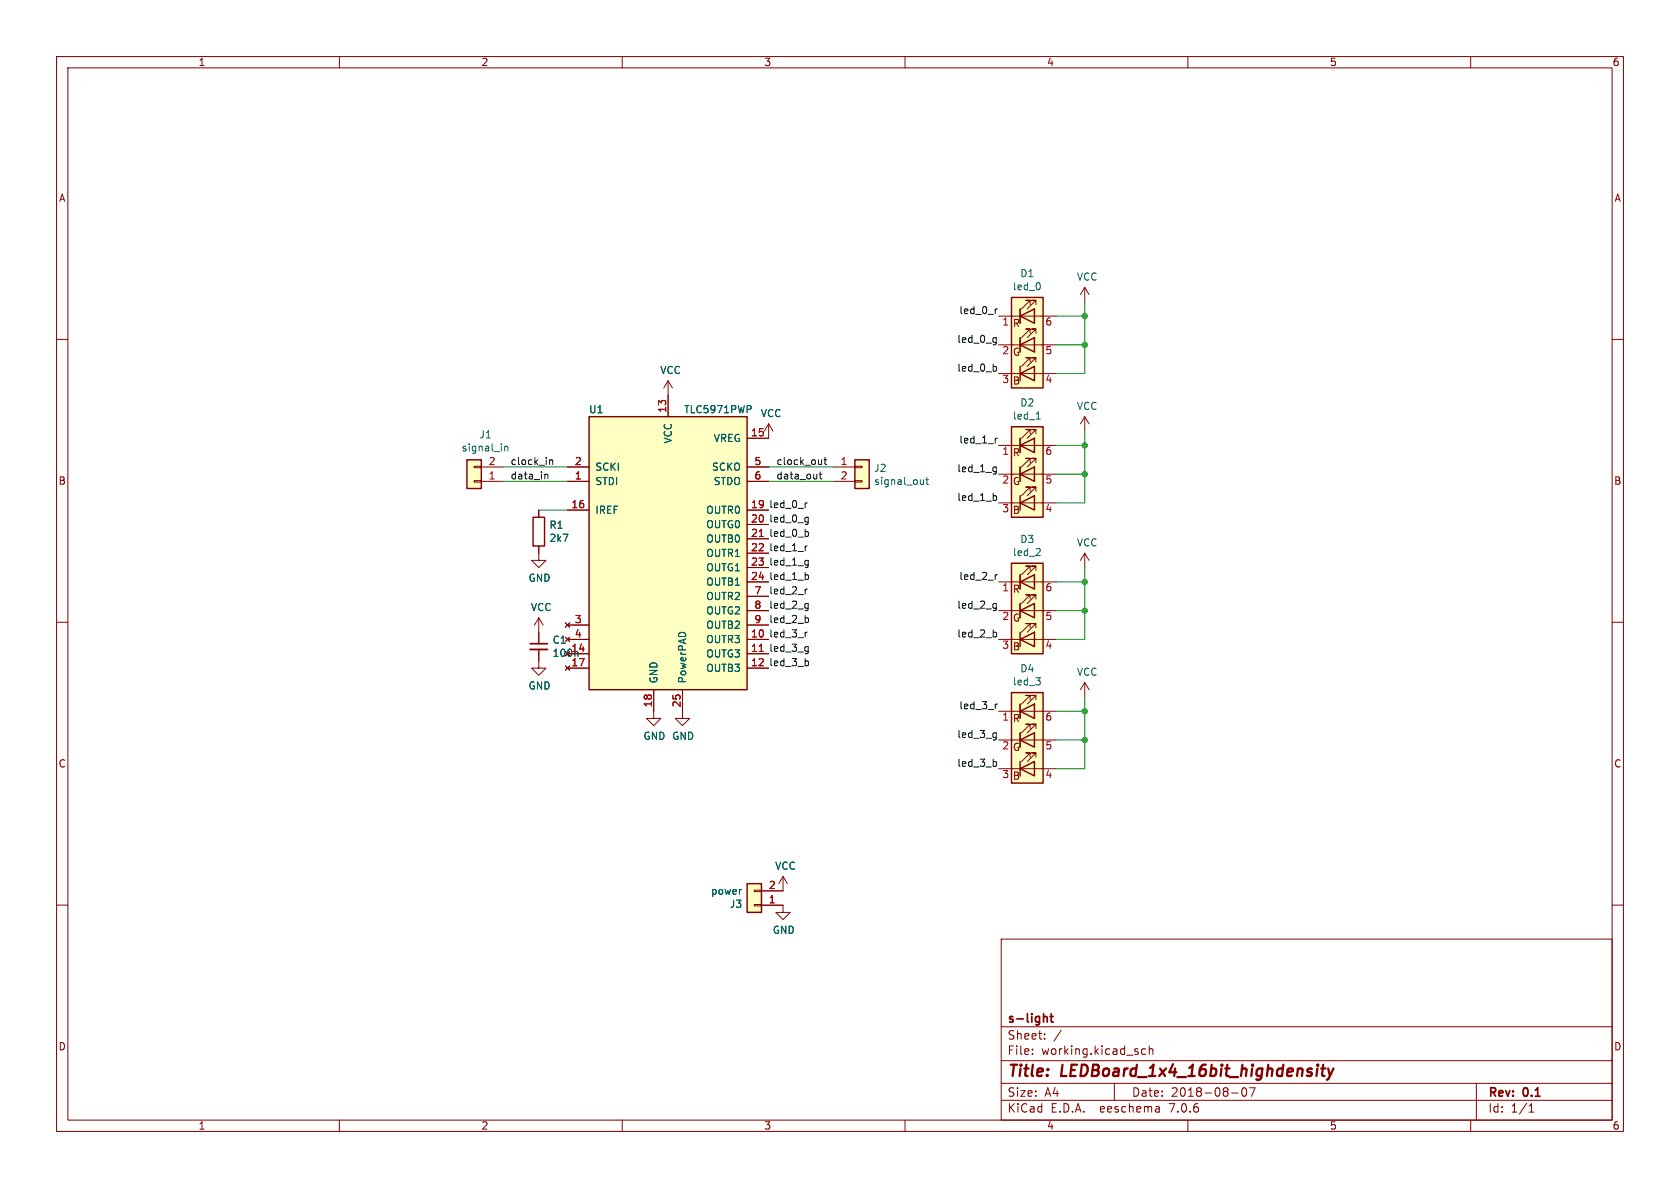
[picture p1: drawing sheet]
(kicad_sch (version 20230121) (generator eeschema)

 (paper "A4")

 (title_block
  (title "LEDBoard_1x4_16bit_highdensity")
  (date "2018-08-07")
  (rev "0.1")
  (company "s-light"))

 (lib_symbols
  (symbol "Connector_Generic:Conn_01x02" (pin_names (offset 1.016) hide) (in_bom yes) (on_board yes)
   (property "Reference" "J" (at 0 2.54 0) (effects (font (size 1.27 1.27))))
   (property "Value" "Conn_01x02" (at 0 -5.08 0) (effects (font (size 1.27 1.27))))
   (property "Footprint" "" (at 0 0 0) (effects (font (size 1.27 1.27)) hide))
   (property "Datasheet" "~" (at 0 0 0) (effects (font (size 1.27 1.27)) hide))
   (symbol "Conn_01x02_1_1"
    (rectangle (start -1.27 -2.413) (end 0 -2.667) (stroke (width 0.1524) (type default)) (fill (type none)))
    (rectangle (start -1.27 0.127) (end 0 -0.127) (stroke (width 0.1524) (type default)) (fill (type none)))
    (rectangle (start -1.27 1.27) (end 1.27 -3.81) (stroke (width 0.254) (type default)) (fill (type background)))
    (pin passive line (at -5.08 0 0) (length 3.81) (name "Pin_1" (effects (font (size 1.27 1.27)))) (number "1" (effects (font (size 1.27 1.27)))))
    (pin passive line (at -5.08 -2.54 0) (length 3.81) (name "Pin_2" (effects (font (size 1.27 1.27)))) (number "2" (effects (font (size 1.27 1.27)))))))
  (symbol "Device:C_Small" (pin_numbers hide) (pin_names (offset 0.254) hide) (in_bom yes) (on_board yes)
   (property "Reference" "C" (at 0.254 1.778 0) (effects (font (size 1.27 1.27)) (justify left)))
   (property "Value" "C_Small" (at 0.254 -2.032 0) (effects (font (size 1.27 1.27)) (justify left)))
   (property "Footprint" "" (at 0 0 0) (effects (font (size 1.27 1.27)) hide))
   (property "Datasheet" "~" (at 0 0 0) (effects (font (size 1.27 1.27)) hide))
   (symbol "C_Small_0_1"
    (polyline (pts (xy -1.524 -0.508) (xy 1.524 -0.508)) (stroke (width 0.3302) (type default)) (fill (type none)))
    (polyline (pts (xy -1.524 0.508) (xy 1.524 0.508)) (stroke (width 0.3048) (type default)) (fill (type none))))
   (symbol "C_Small_1_1"
    (pin passive line (at 0 2.54 270) (length 2.032) (name "~" (effects (font (size 1.27 1.27)))) (number "1" (effects (font (size 1.27 1.27)))))
    (pin passive line (at 0 -2.54 90) (length 2.032) (name "~" (effects (font (size 1.27 1.27)))) (number "2" (effects (font (size 1.27 1.27)))))))
  (symbol "Device:LED_RGB" (pin_names (offset 0) hide) (in_bom yes) (on_board yes)
   (property "Reference" "D" (at 0 9.398 0) (effects (font (size 1.27 1.27))))
   (property "Value" "LED_RGB" (at 0 -8.89 0) (effects (font (size 1.27 1.27))))
   (property "Footprint" "" (at 0 -1.27 0) (effects (font (size 1.27 1.27)) hide))
   (property "Datasheet" "~" (at 0 -1.27 0) (effects (font (size 1.27 1.27)) hide))
   (symbol "LED_RGB_0_0"
    (text "B" (at -1.905 -6.35 0) (effects (font (size 1.27 1.27))))
    (text "G" (at -1.905 -1.27 0) (effects (font (size 1.27 1.27))))
    (text "R" (at -1.905 3.81 0) (effects (font (size 1.27 1.27)))))
   (symbol "LED_RGB_0_1"
    (polyline (pts (xy -1.27 -5.08) (xy -2.54 -5.08)) (stroke (width 0) (type default)) (fill (type none)))
    (polyline (pts (xy -1.27 -5.08) (xy 1.27 -5.08)) (stroke (width 0) (type default)) (fill (type none)))
    (polyline (pts (xy -1.27 -3.81) (xy -1.27 -6.35)) (stroke (width 0.254) (type default)) (fill (type none)))
    (polyline (pts (xy -1.27 0) (xy -2.54 0)) (stroke (width 0) (type default)) (fill (type none)))
    (polyline (pts (xy -1.27 1.27) (xy -1.27 -1.27)) (stroke (width 0.254) (type default)) (fill (type none)))
    (polyline (pts (xy -1.27 5.08) (xy -2.54 5.08)) (stroke (width 0) (type default)) (fill (type none)))
    (polyline (pts (xy -1.27 5.08) (xy 1.27 5.08)) (stroke (width 0) (type default)) (fill (type none)))
    (polyline (pts (xy -1.27 6.35) (xy -1.27 3.81)) (stroke (width 0.254) (type default)) (fill (type none)))
    (polyline (pts (xy 1.27 -5.08) (xy 2.54 -5.08)) (stroke (width 0) (type default)) (fill (type none)))
    (polyline (pts (xy 1.27 0) (xy -1.27 0)) (stroke (width 0) (type default)) (fill (type none)))
    (polyline (pts (xy 1.27 0) (xy 2.54 0)) (stroke (width 0) (type default)) (fill (type none)))
    (polyline (pts (xy 1.27 5.08) (xy 2.54 5.08)) (stroke (width 0) (type default)) (fill (type none)))
    (polyline (pts (xy -1.27 1.27) (xy -1.27 -1.27) (xy -1.27 -1.27)) (stroke (width 0) (type default)) (fill (type none)))
    (polyline (pts (xy -1.27 6.35) (xy -1.27 3.81) (xy -1.27 3.81)) (stroke (width 0) (type default)) (fill (type none)))
    (polyline (pts (xy 1.27 -3.81) (xy 1.27 -6.35) (xy -1.27 -5.08) (xy 1.27 -3.81)) (stroke (width 0.254) (type default)) (fill (type none)))
    (polyline (pts (xy 1.27 1.27) (xy 1.27 -1.27) (xy -1.27 0) (xy 1.27 1.27)) (stroke (width 0.254) (type default)) (fill (type none)))
    (polyline (pts (xy 1.27 6.35) (xy 1.27 3.81) (xy -1.27 5.08) (xy 1.27 6.35)) (stroke (width 0.254) (type default)) (fill (type none)))
    (polyline (pts (xy -1.016 -3.81) (xy 0.508 -2.286) (xy -0.254 -2.286) (xy 0.508 -2.286) (xy 0.508 -3.048)) (stroke (width 0) (type default)) (fill (type none)))
    (polyline (pts (xy -1.016 1.27) (xy 0.508 2.794) (xy -0.254 2.794) (xy 0.508 2.794) (xy 0.508 2.032)) (stroke (width 0) (type default)) (fill (type none)))
    (polyline (pts (xy -1.016 6.35) (xy 0.508 7.874) (xy -0.254 7.874) (xy 0.508 7.874) (xy 0.508 7.112)) (stroke (width 0) (type default)) (fill (type none)))
    (polyline (pts (xy 0 -3.81) (xy 1.524 -2.286) (xy 0.762 -2.286) (xy 1.524 -2.286) (xy 1.524 -3.048)) (stroke (width 0) (type default)) (fill (type none)))
    (polyline (pts (xy 0 1.27) (xy 1.524 2.794) (xy 0.762 2.794) (xy 1.524 2.794) (xy 1.524 2.032)) (stroke (width 0) (type default)) (fill (type none)))
    (polyline (pts (xy 0 6.35) (xy 1.524 7.874) (xy 0.762 7.874) (xy 1.524 7.874) (xy 1.524 7.112)) (stroke (width 0) (type default)) (fill (type none)))
    (rectangle (start 1.27 -1.27) (end 1.27 1.27) (stroke (width 0) (type default)) (fill (type none)))
    (rectangle (start 1.27 1.27) (end 1.27 1.27) (stroke (width 0) (type default)) (fill (type none)))
    (rectangle (start 1.27 3.81) (end 1.27 6.35) (stroke (width 0) (type default)) (fill (type none)))
    (rectangle (start 1.27 6.35) (end 1.27 6.35) (stroke (width 0) (type default)) (fill (type none)))
    (rectangle (start 2.794 8.382) (end -2.794 -7.62) (stroke (width 0.254) (type default)) (fill (type background))))
   (symbol "LED_RGB_1_1"
    (pin passive line (at -5.08 5.08 0) (length 2.54) (name "RK" (effects (font (size 1.27 1.27)))) (number "1" (effects (font (size 1.27 1.27)))))
    (pin passive line (at -5.08 0 0) (length 2.54) (name "GK" (effects (font (size 1.27 1.27)))) (number "2" (effects (font (size 1.27 1.27)))))
    (pin passive line (at -5.08 -5.08 0) (length 2.54) (name "BK" (effects (font (size 1.27 1.27)))) (number "3" (effects (font (size 1.27 1.27)))))
    (pin passive line (at 5.08 -5.08 180) (length 2.54) (name "BA" (effects (font (size 1.27 1.27)))) (number "4" (effects (font (size 1.27 1.27)))))
    (pin passive line (at 5.08 0 180) (length 2.54) (name "GA" (effects (font (size 1.27 1.27)))) (number "5" (effects (font (size 1.27 1.27)))))
    (pin passive line (at 5.08 5.08 180) (length 2.54) (name "RA" (effects (font (size 1.27 1.27)))) (number "6" (effects (font (size 1.27 1.27)))))))
  (symbol "Device:R" (pin_numbers hide) (pin_names (offset 0)) (in_bom yes) (on_board yes)
   (property "Reference" "R" (at 2.032 0 90) (effects (font (size 1.27 1.27))))
   (property "Value" "R" (at 0 0 90) (effects (font (size 1.27 1.27))))
   (property "Footprint" "" (at -1.778 0 90) (effects (font (size 1.27 1.27)) hide))
   (property "Datasheet" "~" (at 0 0 0) (effects (font (size 1.27 1.27)) hide))
   (symbol "R_0_1"
    (rectangle (start -1.016 -2.54) (end 1.016 2.54) (stroke (width 0.254) (type default)) (fill (type none))))
   (symbol "R_1_1"
    (pin passive line (at 0 3.81 270) (length 1.27) (name "~" (effects (font (size 1.27 1.27)))) (number "1" (effects (font (size 1.27 1.27)))))
    (pin passive line (at 0 -3.81 90) (length 1.27) (name "~" (effects (font (size 1.27 1.27)))) (number "2" (effects (font (size 1.27 1.27)))))))
  (symbol "LEDBoard_1x4_16bit_highdensity-rescue:TLC5971RGET-Driver_LED_mod" (pin_names (offset 1.016)) (in_bom yes) (on_board yes)
   (property "Reference" "U" (at -13.97 25.4 0) (effects (font (size 1.27 1.27)) (justify left)))
   (property "Value" "Driver_LED_mod:TLC5971RGET" (at 1.27 25.4 0) (effects (font (size 1.27 1.27)) (justify left)))
   (property "Footprint" "Package_DFN_QFN:QFN-24-1EP_4x4mm_P0.5mm_EP2.7x2.7mm_ThermalVias" (at -13.97 29.21 0) (effects (font (size 1.27 1.27)) (justify left) hide))
   (property "Datasheet" "" (at 0 -7.62 0) (effects (font (size 1.27 1.27)) hide))
   (symbol "TLC5971RGET-Driver_LED_mod_0_1"
    (rectangle (start -13.97 24.13) (end 13.97 -24.13) (stroke (width 0.254) (type solid)) (fill (type background)))
    (pin input line (at -17.78 12.7 0) (length 3.81) (name "STDI" (effects (font (size 1.27 1.27)))) (number "1" (effects (font (size 1.27 1.27)))))
    (pin output line (at 17.78 -15.24 180) (length 3.81) (name "OUTR3" (effects (font (size 1.27 1.27)))) (number "10" (effects (font (size 1.27 1.27)))))
    (pin output line (at 17.78 -17.78 180) (length 3.81) (name "OUTG3" (effects (font (size 1.27 1.27)))) (number "11" (effects (font (size 1.27 1.27)))))
    (pin output line (at 17.78 -20.32 180) (length 3.81) (name "OUTB3" (effects (font (size 1.27 1.27)))) (number "12" (effects (font (size 1.27 1.27)))))
    (pin power_in line (at 0 27.94 270) (length 3.81) (name "VCC" (effects (font (size 1.27 1.27)))) (number "13" (effects (font (size 1.27 1.27)))))
    (pin no_connect line (at -17.78 -17.78 0) (length 3.81) (name "~" (effects (font (size 1.27 1.27)))) (number "14" (effects (font (size 1.27 1.27)))))
    (pin bidirectional line (at 17.78 20.32 180) (length 3.81) (name "VREG" (effects (font (size 1.27 1.27)))) (number "15" (effects (font (size 1.27 1.27)))))
    (pin bidirectional line (at -17.78 7.62 0) (length 3.81) (name "IREF" (effects (font (size 1.27 1.27)))) (number "16" (effects (font (size 1.27 1.27)))))
    (pin no_connect line (at -17.78 -20.32 0) (length 3.81) (name "~" (effects (font (size 1.27 1.27)))) (number "17" (effects (font (size 1.27 1.27)))))
    (pin power_in line (at -2.54 -27.94 90) (length 3.81) (name "GND" (effects (font (size 1.27 1.27)))) (number "18" (effects (font (size 1.27 1.27)))))
    (pin output line (at 17.78 7.62 180) (length 3.81) (name "OUTR0" (effects (font (size 1.27 1.27)))) (number "19" (effects (font (size 1.27 1.27)))))
    (pin input line (at -17.78 15.24 0) (length 3.81) (name "SCKI" (effects (font (size 1.27 1.27)))) (number "2" (effects (font (size 1.27 1.27)))))
    (pin output line (at 17.78 5.08 180) (length 3.81) (name "OUTG0" (effects (font (size 1.27 1.27)))) (number "20" (effects (font (size 1.27 1.27)))))
    (pin output line (at 17.78 2.54 180) (length 3.81) (name "OUTB0" (effects (font (size 1.27 1.27)))) (number "21" (effects (font (size 1.27 1.27)))))
    (pin output line (at 17.78 0 180) (length 3.81) (name "OUTR1" (effects (font (size 1.27 1.27)))) (number "22" (effects (font (size 1.27 1.27)))))
    (pin output line (at 17.78 -2.54 180) (length 3.81) (name "OUTG1" (effects (font (size 1.27 1.27)))) (number "23" (effects (font (size 1.27 1.27)))))
    (pin output line (at 17.78 -5.08 180) (length 3.81) (name "OUTB1" (effects (font (size 1.27 1.27)))) (number "24" (effects (font (size 1.27 1.27)))))
    (pin power_in line (at 2.54 -27.94 90) (length 3.81) (name "PowerPAD" (effects (font (size 1.27 1.27)))) (number "25" (effects (font (size 1.27 1.27)))))
    (pin no_connect line (at -17.78 -12.7 0) (length 3.81) (name "~" (effects (font (size 1.27 1.27)))) (number "3" (effects (font (size 1.27 1.27)))))
    (pin no_connect line (at -17.78 -15.24 0) (length 3.81) (name "~" (effects (font (size 1.27 1.27)))) (number "4" (effects (font (size 1.27 1.27)))))
    (pin output line (at 17.78 12.7 180) (length 3.81) (name "STDO" (effects (font (size 1.27 1.27)))) (number "6" (effects (font (size 1.27 1.27)))))
    (pin output line (at 17.78 -7.62 180) (length 3.81) (name "OUTR2" (effects (font (size 1.27 1.27)))) (number "7" (effects (font (size 1.27 1.27)))))
    (pin output line (at 17.78 -10.16 180) (length 3.81) (name "OUTG2" (effects (font (size 1.27 1.27)))) (number "8" (effects (font (size 1.27 1.27)))))
    (pin output line (at 17.78 -12.7 180) (length 3.81) (name "OUTB2" (effects (font (size 1.27 1.27)))) (number "9" (effects (font (size 1.27 1.27))))))
   (symbol "TLC5971RGET-Driver_LED_mod_1_1"
    (pin output line (at 17.78 15.24 180) (length 3.81) (name "SCKO" (effects (font (size 1.27 1.27)))) (number "5" (effects (font (size 1.27 1.27)))))))
  (symbol "power:GND" (power) (pin_names (offset 0)) (in_bom yes) (on_board yes)
   (property "Reference" "#PWR" (at 0 -6.35 0) (effects (font (size 1.27 1.27)) hide))
   (property "Value" "GND" (at 0 -3.81 0) (effects (font (size 1.27 1.27))))
   (property "Footprint" "" (at 0 0 0) (effects (font (size 1.27 1.27)) hide))
   (property "Datasheet" "" (at 0 0 0) (effects (font (size 1.27 1.27)) hide))
   (symbol "GND_0_1"
    (polyline (pts (xy 0 0) (xy 0 -1.27) (xy 1.27 -1.27) (xy 0 -2.54) (xy -1.27 -1.27) (xy 0 -1.27)) (stroke (width 0) (type default)) (fill (type none))))
   (symbol "GND_1_1"
    (pin power_in line (at 0 0 270) (length 0) hide (name "GND" (effects (font (size 1.27 1.27)))) (number "1" (effects (font (size 1.27 1.27)))))))
  (symbol "power:VCC" (power) (pin_names (offset 0)) (in_bom yes) (on_board yes)
   (property "Reference" "#PWR" (at 0 -3.81 0) (effects (font (size 1.27 1.27)) hide))
   (property "Value" "VCC" (at 0 3.81 0) (effects (font (size 1.27 1.27))))
   (property "Footprint" "" (at 0 0 0) (effects (font (size 1.27 1.27)) hide))
   (property "Datasheet" "" (at 0 0 0) (effects (font (size 1.27 1.27)) hide))
   (symbol "VCC_0_1"
    (polyline (pts (xy -0.762 1.27) (xy 0 2.54)) (stroke (width 0) (type default)) (fill (type none)))
    (polyline (pts (xy 0 0) (xy 0 2.54)) (stroke (width 0) (type default)) (fill (type none)))
    (polyline (pts (xy 0 2.54) (xy 0.762 1.27)) (stroke (width 0) (type default)) (fill (type none))))
   (symbol "VCC_1_1"
    (pin power_in line (at 0 0 90) (length 0) hide (name "VCC" (effects (font (size 1.27 1.27)))) (number "1" (effects (font (size 1.27 1.27))))))))

 (junction (at 191.77 107.95) (diameter 0) (color 0 0 0 0))
 (junction (at 191.77 55.88) (diameter 0) (color 0 0 0 0))
 (junction (at 191.77 130.81) (diameter 0) (color 0 0 0 0))
 (junction (at 191.77 83.82) (diameter 0) (color 0 0 0 0))
 (junction (at 191.77 60.96) (diameter 0) (color 0 0 0 0))
 (junction (at 191.77 78.74) (diameter 0) (color 0 0 0 0))
 (junction (at 191.77 125.73) (diameter 0) (color 0 0 0 0))
 (junction (at 191.77 102.87) (diameter 0) (color 0 0 0 0))

 (wire (pts (xy 191.77 66.04) (xy 191.77 60.96)) (stroke (width 0) (type default)))
 (wire (pts (xy 186.69 60.96) (xy 191.77 60.96)) (stroke (width 0) (type default)))
 (wire (pts (xy 100.33 85.09) (xy 88.9 85.09)) (stroke (width 0) (type default)))
 (wire (pts (xy 191.77 76.2) (xy 191.77 78.74)) (stroke (width 0) (type default)))
 (wire (pts (xy 191.77 55.88) (xy 186.69 55.88)) (stroke (width 0) (type default)))
 (wire (pts (xy 191.77 125.73) (xy 186.69 125.73)) (stroke (width 0) (type default)))
 (wire (pts (xy 186.69 107.95) (xy 191.77 107.95)) (stroke (width 0) (type default)))
 (wire (pts (xy 88.9 82.55) (xy 100.33 82.55)) (stroke (width 0) (type default)))
 (wire (pts (xy 135.89 82.55) (xy 147.32 82.55)) (stroke (width 0) (type default)))
 (wire (pts (xy 191.77 130.81) (xy 191.77 125.73)) (stroke (width 0) (type default)))
 (wire (pts (xy 191.77 123.19) (xy 191.77 125.73)) (stroke (width 0) (type default)))
 (wire (pts (xy 191.77 135.89) (xy 191.77 130.81)) (stroke (width 0) (type default)))
 (wire (pts (xy 186.69 83.82) (xy 191.77 83.82)) (stroke (width 0) (type default)))
 (wire (pts (xy 191.77 102.87) (xy 186.69 102.87)) (stroke (width 0) (type default)))
 (wire (pts (xy 191.77 83.82) (xy 191.77 78.74)) (stroke (width 0) (type default)))
 (wire (pts (xy 191.77 53.34) (xy 191.77 55.88)) (stroke (width 0) (type default)))
 (wire (pts (xy 186.69 130.81) (xy 191.77 130.81)) (stroke (width 0) (type default)))
 (wire (pts (xy 191.77 88.9) (xy 191.77 83.82)) (stroke (width 0) (type default)))
 (wire (pts (xy 191.77 107.95) (xy 191.77 102.87)) (stroke (width 0) (type default)))
 (wire (pts (xy 186.69 135.89) (xy 191.77 135.89)) (stroke (width 0) (type default)))
 (wire (pts (xy 135.89 85.09) (xy 147.32 85.09)) (stroke (width 0) (type default)))
 (wire (pts (xy 191.77 100.33) (xy 191.77 102.87)) (stroke (width 0) (type default)))
 (wire (pts (xy 186.69 88.9) (xy 191.77 88.9)) (stroke (width 0) (type default)))
 (wire (pts (xy 191.77 113.03) (xy 191.77 107.95)) (stroke (width 0) (type default)))
 (wire (pts (xy 191.77 78.74) (xy 186.69 78.74)) (stroke (width 0) (type default)))
 (wire (pts (xy 95.25 90.17) (xy 100.33 90.17)) (stroke (width 0) (type default)))
 (wire (pts (xy 186.69 66.04) (xy 191.77 66.04)) (stroke (width 0) (type default)))
 (wire (pts (xy 186.69 113.03) (xy 191.77 113.03)) (stroke (width 0) (type default)))
 (wire (pts (xy 191.77 60.96) (xy 191.77 55.88)) (stroke (width 0) (type default)))

 (label "led_0_b" (at 176.53 66.04 180) (effects (font (size 1.27 1.27)) (justify right bottom)))
 (label "led_3_r" (at 176.53 125.73 180) (effects (font (size 1.27 1.27)) (justify right bottom)))
 (label "data_out" (at 137.16 85.09 0) (effects (font (size 1.27 1.27)) (justify left bottom)))
 (label "led_3_b" (at 176.53 135.89 180) (effects (font (size 1.27 1.27)) (justify right bottom)))
 (label "led_2_g" (at 135.89 107.95 0) (effects (font (size 1.27 1.27)) (justify left bottom)))
 (label "led_0_b" (at 135.89 95.25 0) (effects (font (size 1.27 1.27)) (justify left bottom)))
 (label "led_2_r" (at 176.53 102.87 180) (effects (font (size 1.27 1.27)) (justify right bottom)))
 (label "led_3_g" (at 135.89 115.57 0) (effects (font (size 1.27 1.27)) (justify left bottom)))
 (label "led_0_g" (at 135.89 92.71 0) (effects (font (size 1.27 1.27)) (justify left bottom)))
 (label "led_0_r" (at 176.53 55.88 180) (effects (font (size 1.27 1.27)) (justify right bottom)))
 (label "led_1_r" (at 176.53 78.74 180) (effects (font (size 1.27 1.27)) (justify right bottom)))
 (label "led_3_b" (at 135.89 118.11 0) (effects (font (size 1.27 1.27)) (justify left bottom)))
 (label "led_2_g" (at 176.53 107.95 180) (effects (font (size 1.27 1.27)) (justify right bottom)))
 (label "led_2_b" (at 135.89 110.49 0) (effects (font (size 1.27 1.27)) (justify left bottom)))
 (label "led_2_b" (at 176.53 113.03 180) (effects (font (size 1.27 1.27)) (justify right bottom)))
 (label "led_3_g" (at 176.53 130.81 180) (effects (font (size 1.27 1.27)) (justify right bottom)))
 (label "led_1_g" (at 176.53 83.82 180) (effects (font (size 1.27 1.27)) (justify right bottom)))
 (label "led_1_b" (at 176.53 88.9 180) (effects (font (size 1.27 1.27)) (justify right bottom)))
 (label "led_1_b" (at 135.89 102.87 0) (effects (font (size 1.27 1.27)) (justify left bottom)))
 (label "led_0_g" (at 176.53 60.96 180) (effects (font (size 1.27 1.27)) (justify right bottom)))
 (label "led_2_r" (at 135.89 105.41 0) (effects (font (size 1.27 1.27)) (justify left bottom)))
 (label "clock_in" (at 90.17 82.55 0) (effects (font (size 1.27 1.27)) (justify left bottom)))
 (label "led_3_r" (at 135.89 113.03 0) (effects (font (size 1.27 1.27)) (justify left bottom)))
 (label "data_in" (at 90.17 85.09 0) (effects (font (size 1.27 1.27)) (justify left bottom)))
 (label "led_1_r" (at 135.89 97.79 0) (effects (font (size 1.27 1.27)) (justify left bottom)))
 (label "led_1_g" (at 135.89 100.33 0) (effects (font (size 1.27 1.27)) (justify left bottom)))
 (label "clock_out" (at 137.16 82.55 0) (effects (font (size 1.27 1.27)) (justify left bottom)))
 (label "led_0_r" (at 135.89 90.17 0) (effects (font (size 1.27 1.27)) (justify left bottom)))

 (symbol (lib_id "LEDBoard_1x4_16bit_highdensity-rescue:TLC5971RGET-Driver_LED_mod") (at 118.11 97.79 0) (unit 1) (in_bom yes) (on_board yes) (dnp no)
  (property "Reference" "U1" (at 105.41 72.39 0) (effects (font (size 1.27 1.27))))
  (property "Value" "TLC5971PWP" (at 127 72.39 0) (effects (font (size 1.27 1.27))))
  (property "Footprint" "Package_DFN_QFN:VQFN-24-1EP_4x4mm_P0.5mm_EP2.45x2.45mm_ThermalVias" (at 104.14 68.58 0) (effects (font (size 1.27 1.27)) (justify left) hide))
  (property "Datasheet" "http://www.ti.com/lit/ds/symlink/tlc5971.pdf" (at 118.11 105.41 0) (effects (font (size 1.27 1.27)) hide)) (pin "1") (pin "10") (pin "11") (pin "12") (pin "13") (pin "14") (pin "15") (pin "16") (pin "17") (pin "18") (pin "19") (pin "2") (pin "20") (pin "21") (pin "22") (pin "23") (pin "24") (pin "25") (pin "3") (pin "4") (pin "6") (pin "7") (pin "8") (pin "9") (pin "5"))

 (symbol (lib_id "Connector_Generic:Conn_01x02") (at 133.35 160.02 180) (unit 1) (in_bom yes) (on_board yes) (dnp no)
  (property "Reference" "J3" (at 131.318 159.8168 0) (effects (font (size 1.27 1.27)) (justify left)))
  (property "Value" "power" (at 131.318 157.5054 0) (effects (font (size 1.27 1.27)) (justify left)))
  (property "Footprint" "Resistor_SMD:R_0402_1005Metric" (at 133.35 160.02 0) (effects (font (size 1.27 1.27)) hide))
  (property "Datasheet" "~" (at 133.35 160.02 0) (effects (font (size 1.27 1.27)) hide)) (pin "1") (pin "2"))

 (symbol (lib_id "Connector_Generic:Conn_01x02") (at 83.82 85.09 180) (unit 1) (in_bom yes) (on_board yes) (dnp no)
  (property "Reference" "J1" (at 85.852 76.835 0) (effects (font (size 1.27 1.27))))
  (property "Value" "signal_in" (at 85.852 79.1464 0) (effects (font (size 1.27 1.27))))
  (property "Footprint" "Resistor_SMD:R_0402_1005Metric" (at 83.82 85.09 0) (effects (font (size 1.27 1.27)) hide))
  (property "Datasheet" "~" (at 83.82 85.09 0) (effects (font (size 1.27 1.27)) hide)) (pin "1") (pin "2"))

 (symbol (lib_id "Connector_Generic:Conn_01x02") (at 152.4 82.55 0) (unit 1) (in_bom yes) (on_board yes) (dnp no)
  (property "Reference" "J2" (at 154.432 82.7532 0) (effects (font (size 1.27 1.27)) (justify left)))
  (property "Value" "signal_out" (at 154.432 85.0646 0) (effects (font (size 1.27 1.27)) (justify left)))
  (property "Footprint" "Resistor_SMD:R_0402_1005Metric" (at 152.4 82.55 0) (effects (font (size 1.27 1.27)) hide))
  (property "Datasheet" "~" (at 152.4 82.55 0) (effects (font (size 1.27 1.27)) hide)) (pin "1") (pin "2"))

 (symbol (lib_id "power:GND") (at 115.57 125.73 0) (unit 1) (in_bom yes) (on_board yes) (dnp no)
  (property "Reference" "#PWR0101" (at 115.57 132.08 0) (effects (font (size 1.27 1.27)) hide))
  (property "Value" "GND" (at 115.697 130.1242 0) (effects (font (size 1.27 1.27))))
  (property "Footprint" "" (at 115.57 125.73 0) (effects (font (size 1.27 1.27)) hide))
  (property "Datasheet" "" (at 115.57 125.73 0) (effects (font (size 1.27 1.27)) hide)) (pin "1"))

 (symbol (lib_id "power:GND") (at 120.65 125.73 0) (unit 1) (in_bom yes) (on_board yes) (dnp no)
  (property "Reference" "#PWR0102" (at 120.65 132.08 0) (effects (font (size 1.27 1.27)) hide))
  (property "Value" "GND" (at 120.777 130.1242 0) (effects (font (size 1.27 1.27))))
  (property "Footprint" "" (at 120.65 125.73 0) (effects (font (size 1.27 1.27)) hide))
  (property "Datasheet" "" (at 120.65 125.73 0) (effects (font (size 1.27 1.27)) hide)) (pin "1"))

 (symbol (lib_id "power:GND") (at 138.43 160.02 0) (unit 1) (in_bom yes) (on_board yes) (dnp no)
  (property "Reference" "#PWR0103" (at 138.43 166.37 0) (effects (font (size 1.27 1.27)) hide))
  (property "Value" "GND" (at 138.557 164.4142 0) (effects (font (size 1.27 1.27))))
  (property "Footprint" "" (at 138.43 160.02 0) (effects (font (size 1.27 1.27)) hide))
  (property "Datasheet" "" (at 138.43 160.02 0) (effects (font (size 1.27 1.27)) hide)) (pin "1"))

 (symbol (lib_id "power:VCC") (at 138.43 157.48 0) (unit 1) (in_bom yes) (on_board yes) (dnp no)
  (property "Reference" "#PWR0104" (at 138.43 161.29 0) (effects (font (size 1.27 1.27)) hide))
  (property "Value" "VCC" (at 138.8618 153.0858 0) (effects (font (size 1.27 1.27))))
  (property "Footprint" "" (at 138.43 157.48 0) (effects (font (size 1.27 1.27)) hide))
  (property "Datasheet" "" (at 138.43 157.48 0) (effects (font (size 1.27 1.27)) hide)) (pin "1"))

 (symbol (lib_id "power:VCC") (at 118.11 69.85 0) (unit 1) (in_bom yes) (on_board yes) (dnp no)
  (property "Reference" "#PWR0105" (at 118.11 73.66 0) (effects (font (size 1.27 1.27)) hide))
  (property "Value" "VCC" (at 118.5418 65.4558 0) (effects (font (size 1.27 1.27))))
  (property "Footprint" "" (at 118.11 69.85 0) (effects (font (size 1.27 1.27)) hide))
  (property "Datasheet" "" (at 118.11 69.85 0) (effects (font (size 1.27 1.27)) hide)) (pin "1"))

 (symbol (lib_id "power:VCC") (at 95.25 111.76 0) (unit 1) (in_bom yes) (on_board yes) (dnp no)
  (property "Reference" "#PWR0106" (at 95.25 115.57 0) (effects (font (size 1.27 1.27)) hide))
  (property "Value" "VCC" (at 95.6818 107.3658 0) (effects (font (size 1.27 1.27))))
  (property "Footprint" "" (at 95.25 111.76 0) (effects (font (size 1.27 1.27)) hide))
  (property "Datasheet" "" (at 95.25 111.76 0) (effects (font (size 1.27 1.27)) hide)) (pin "1"))

 (symbol (lib_id "power:GND") (at 95.25 116.84 0) (unit 1) (in_bom yes) (on_board yes) (dnp no)
  (property "Reference" "#PWR0107" (at 95.25 123.19 0) (effects (font (size 1.27 1.27)) hide))
  (property "Value" "GND" (at 95.377 121.2342 0) (effects (font (size 1.27 1.27))))
  (property "Footprint" "" (at 95.25 116.84 0) (effects (font (size 1.27 1.27)) hide))
  (property "Datasheet" "" (at 95.25 116.84 0) (effects (font (size 1.27 1.27)) hide)) (pin "1"))

 (symbol (lib_id "Device:C_Small") (at 95.25 114.3 0) (unit 1) (in_bom yes) (on_board yes) (dnp no)
  (property "Reference" "C1" (at 97.5868 113.1316 0) (effects (font (size 1.27 1.27)) (justify left)))
  (property "Value" "100n" (at 97.5868 115.443 0) (effects (font (size 1.27 1.27)) (justify left)))
  (property "Footprint" "Capacitor_SMD:C_0603_1608Metric_Pad1.05x0.95mm_HandSolder" (at 95.25 114.3 0) (effects (font (size 1.27 1.27)) hide))
  (property "Datasheet" "~" (at 95.25 114.3 0) (effects (font (size 1.27 1.27)) hide)) (pin "1") (pin "2"))

 (symbol (lib_id "Device:R") (at 95.25 93.98 0) (unit 1) (in_bom yes) (on_board yes) (dnp no)
  (property "Reference" "R1" (at 97.028 92.8116 0) (effects (font (size 1.27 1.27)) (justify left)))
  (property "Value" "2k7" (at 97.028 95.123 0) (effects (font (size 1.27 1.27)) (justify left)))
  (property "Footprint" "Resistor_SMD:R_0603_1608Metric_Pad1.05x0.95mm_HandSolder" (at 93.472 93.98 90) (effects (font (size 1.27 1.27)) hide))
  (property "Datasheet" "~" (at 95.25 93.98 0) (effects (font (size 1.27 1.27)) hide)) (pin "1") (pin "2"))

 (symbol (lib_id "power:GND") (at 95.25 97.79 0) (unit 1) (in_bom yes) (on_board yes) (dnp no)
  (property "Reference" "#PWR0108" (at 95.25 104.14 0) (effects (font (size 1.27 1.27)) hide))
  (property "Value" "GND" (at 95.377 102.1842 0) (effects (font (size 1.27 1.27))))
  (property "Footprint" "" (at 95.25 97.79 0) (effects (font (size 1.27 1.27)) hide))
  (property "Datasheet" "" (at 95.25 97.79 0) (effects (font (size 1.27 1.27)) hide)) (pin "1"))

 (symbol (lib_id "power:VCC") (at 135.89 77.47 0) (unit 1) (in_bom yes) (on_board yes) (dnp no)
  (property "Reference" "#PWR0109" (at 135.89 81.28 0) (effects (font (size 1.27 1.27)) hide))
  (property "Value" "VCC" (at 136.3218 73.0758 0) (effects (font (size 1.27 1.27))))
  (property "Footprint" "" (at 135.89 77.47 0) (effects (font (size 1.27 1.27)) hide))
  (property "Datasheet" "" (at 135.89 77.47 0) (effects (font (size 1.27 1.27)) hide)) (pin "1"))

 (symbol (lib_id "Device:LED_RGB") (at 181.61 60.96 0) (unit 1) (in_bom yes) (on_board yes) (dnp no)
  (property "Reference" "D1" (at 181.61 48.3362 0) (effects (font (size 1.27 1.27))))
  (property "Value" "led_0" (at 181.61 50.6476 0) (effects (font (size 1.27 1.27))))
  (property "Footprint" "LEDs_SMD_NICHIA:LED_NSSM124_PCBEdge" (at 181.61 62.23 0) (effects (font (size 1.27 1.27)) hide))
  (property "Datasheet" "~" (at 181.61 62.23 0) (effects (font (size 1.27 1.27)) hide)) (pin "1") (pin "2") (pin "3") (pin "4") (pin "5") (pin "6"))

 (symbol (lib_id "Device:LED_RGB") (at 181.61 83.82 0) (unit 1) (in_bom yes) (on_board yes) (dnp no)
  (property "Reference" "D2" (at 181.61 71.1962 0) (effects (font (size 1.27 1.27))))
  (property "Value" "led_1" (at 181.61 73.5076 0) (effects (font (size 1.27 1.27))))
  (property "Footprint" "LEDs_SMD_NICHIA:LED_NSSM124_PCBEdge" (at 181.61 85.09 0) (effects (font (size 1.27 1.27)) hide))
  (property "Datasheet" "~" (at 181.61 85.09 0) (effects (font (size 1.27 1.27)) hide)) (pin "1") (pin "2") (pin "3") (pin "4") (pin "5") (pin "6"))

 (symbol (lib_id "Device:LED_RGB") (at 181.61 107.95 0) (unit 1) (in_bom yes) (on_board yes) (dnp no)
  (property "Reference" "D3" (at 181.61 95.3262 0) (effects (font (size 1.27 1.27))))
  (property "Value" "led_2" (at 181.61 97.6376 0) (effects (font (size 1.27 1.27))))
  (property "Footprint" "LEDs_SMD_NICHIA:LED_NSSM124_PCBEdge" (at 181.61 109.22 0) (effects (font (size 1.27 1.27)) hide))
  (property "Datasheet" "~" (at 181.61 109.22 0) (effects (font (size 1.27 1.27)) hide)) (pin "1") (pin "2") (pin "3") (pin "4") (pin "5") (pin "6"))

 (symbol (lib_id "Device:LED_RGB") (at 181.61 130.81 0) (unit 1) (in_bom yes) (on_board yes) (dnp no)
  (property "Reference" "D4" (at 181.61 118.1862 0) (effects (font (size 1.27 1.27))))
  (property "Value" "led_3" (at 181.61 120.4976 0) (effects (font (size 1.27 1.27))))
  (property "Footprint" "LEDs_SMD_NICHIA:LED_NSSM124_PCBEdge" (at 181.61 132.08 0) (effects (font (size 1.27 1.27)) hide))
  (property "Datasheet" "~" (at 181.61 132.08 0) (effects (font (size 1.27 1.27)) hide)) (pin "1") (pin "2") (pin "3") (pin "4") (pin "5") (pin "6"))

 (symbol (lib_id "power:VCC") (at 191.77 53.34 0) (unit 1) (in_bom yes) (on_board yes) (dnp no)
  (property "Reference" "#PWR0110" (at 191.77 57.15 0) (effects (font (size 1.27 1.27)) hide))
  (property "Value" "VCC" (at 192.2018 48.9458 0) (effects (font (size 1.27 1.27))))
  (property "Footprint" "" (at 191.77 53.34 0) (effects (font (size 1.27 1.27)) hide))
  (property "Datasheet" "" (at 191.77 53.34 0) (effects (font (size 1.27 1.27)) hide)) (pin "1"))

 (symbol (lib_id "power:VCC") (at 191.77 76.2 0) (unit 1) (in_bom yes) (on_board yes) (dnp no)
  (property "Reference" "#PWR0111" (at 191.77 80.01 0) (effects (font (size 1.27 1.27)) hide))
  (property "Value" "VCC" (at 192.2018 71.8058 0) (effects (font (size 1.27 1.27))))
  (property "Footprint" "" (at 191.77 76.2 0) (effects (font (size 1.27 1.27)) hide))
  (property "Datasheet" "" (at 191.77 76.2 0) (effects (font (size 1.27 1.27)) hide)) (pin "1"))

 (symbol (lib_id "power:VCC") (at 191.77 100.33 0) (unit 1) (in_bom yes) (on_board yes) (dnp no)
  (property "Reference" "#PWR0112" (at 191.77 104.14 0) (effects (font (size 1.27 1.27)) hide))
  (property "Value" "VCC" (at 192.2018 95.9358 0) (effects (font (size 1.27 1.27))))
  (property "Footprint" "" (at 191.77 100.33 0) (effects (font (size 1.27 1.27)) hide))
  (property "Datasheet" "" (at 191.77 100.33 0) (effects (font (size 1.27 1.27)) hide)) (pin "1"))

 (symbol (lib_id "power:VCC") (at 191.77 123.19 0) (unit 1) (in_bom yes) (on_board yes) (dnp no)
  (property "Reference" "#PWR0113" (at 191.77 127 0) (effects (font (size 1.27 1.27)) hide))
  (property "Value" "VCC" (at 192.2018 118.7958 0) (effects (font (size 1.27 1.27))))
  (property "Footprint" "" (at 191.77 123.19 0) (effects (font (size 1.27 1.27)) hide))
  (property "Datasheet" "" (at 191.77 123.19 0) (effects (font (size 1.27 1.27)) hide)) (pin "1"))

 (sheet_instances (path "" (page "1"))))
